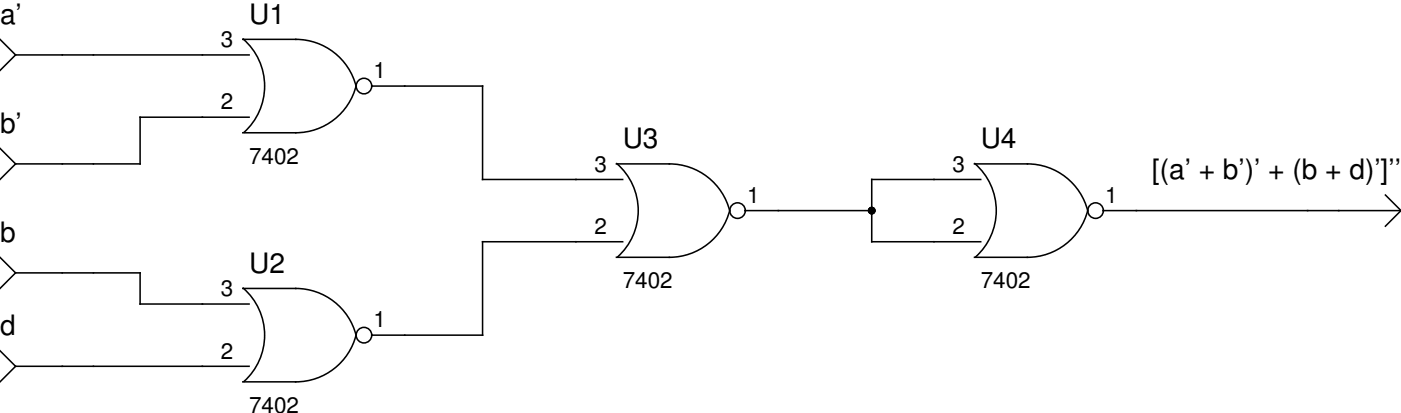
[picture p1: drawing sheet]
<svg xmlns="http://www.w3.org/2000/svg" width="229mm" height="67mm" viewBox="0 0 229 67" stroke-linecap="round" stroke-linejoin="round" font-family="sans-serif">
<g fill="none" stroke="#000" stroke-width=".25">
<path d="M0 6.4l2.5 2.6M2.5 9h38.1M2.5 9l-2.5 2.5M39.6 6.4h8.7a10.2 10.2 0 0 1 9.8 7.7M39.7 6.4a10.2 10.2 0 0 1 .1 15.2M40.6 19.1h-17.7v7.6h-20.4M58.1 14a10.2 10.2 0 0 1-9.8 7.7h-8.7M60.7 14h18v15.3h22.9M0 24.2l2.5 2.5M2.5 26.7l-2.5 2.6M100.6 26.7h8.6a10.2 10.2 0 0 1 9.9 7.7M100.6 26.7a10.2 10.2 0 0 1 .2 15.2"/>
<path d="M101.6 39.4h-22.9v15.3h-18M119.1 34.3a10.2 10.2 0 0 1-9.9 7.7h-8.6M121.6 34.4h20.6M159 26.7h8.6a10.2 10.2 0 0 1 9.9 7.7M159.1 26.7a10.2 10.2 0 0 1 .1 15.2M160 29.3h-17.8v10.1h17.8M177.5 34.3a10.2 10.2 0 0 1-9.9 7.7h-8.6M180 34.4h48.6M226.1 31.8l2.5 2.6M228.6 34.4l-2.5 2.5M0 42l2.5 2.5M0 57.2l2.5 2.6"/>
<path d="M2.5 44.5h20.4v5.1h17.7M2.5 44.5l-2.5 2.6M2.5 59.8h38.1M2.5 59.8l-2.5 2.5M39.6 47.1h8.7a10.2 10.2 0 0 1 9.8 7.7M39.7 47a10.2 10.2 0 0 1 .1 15.2M58.1 54.6a10.2 10.2 0 0 1-9.8 7.7h-8.7"/>
<circle cx="59.4" cy="14" r="1.27"/>
<circle cx="120.3" cy="34.4" r="1.27"/>
<circle cx="178.8" cy="34.4" r="1.27"/>
<circle cx="59.4" cy="54.7" r="1.27"/>
</g>
<circle cx="142.2" cy="34.4" r=".64" fill="#000"/>
<g font-size="4.6">
<text x="0" y="3.9">a’</text>
<text x="40.6" y="3.9">U1</text>
<text x="0" y="21.7">b’</text>
<text x="101.6" y="24.2">U3</text>
<text x="160" y="24.2">U4</text>
<text x="188" y="29.3">[(a’ + b’)’ + (b + d)’]’’</text>
<text x="0" y="39.4">b</text>
<text x="40.6" y="44.5">U2</text>
<text x="0" y="54.7">d</text>
</g>
<g font-size="3.7">
<text x="36.1" y="7.7">3</text>
<text x="36.1" y="17.9">2</text>
<text x="61" y="12.8">1</text>
<text x="40.6" y="26.7">7402</text>
<text x="97" y="28">3</text>
<text x="155.4" y="28">3</text>
<text x="121.9" y="33.1">1</text>
<text x="180.3" y="33.1">1</text>
<text x="97" y="38.2">2</text>
<text x="155.4" y="38.2">2</text>
<text x="101.6" y="47.1">7402</text>
<text x="160" y="47.1">7402</text>
<text x="36.1" y="48.3">3</text>
<text x="61" y="53.4">1</text>
<text x="36.1" y="58.5">2</text>
<text x="40.6" y="67.4">7402</text>
</g>
</svg>
